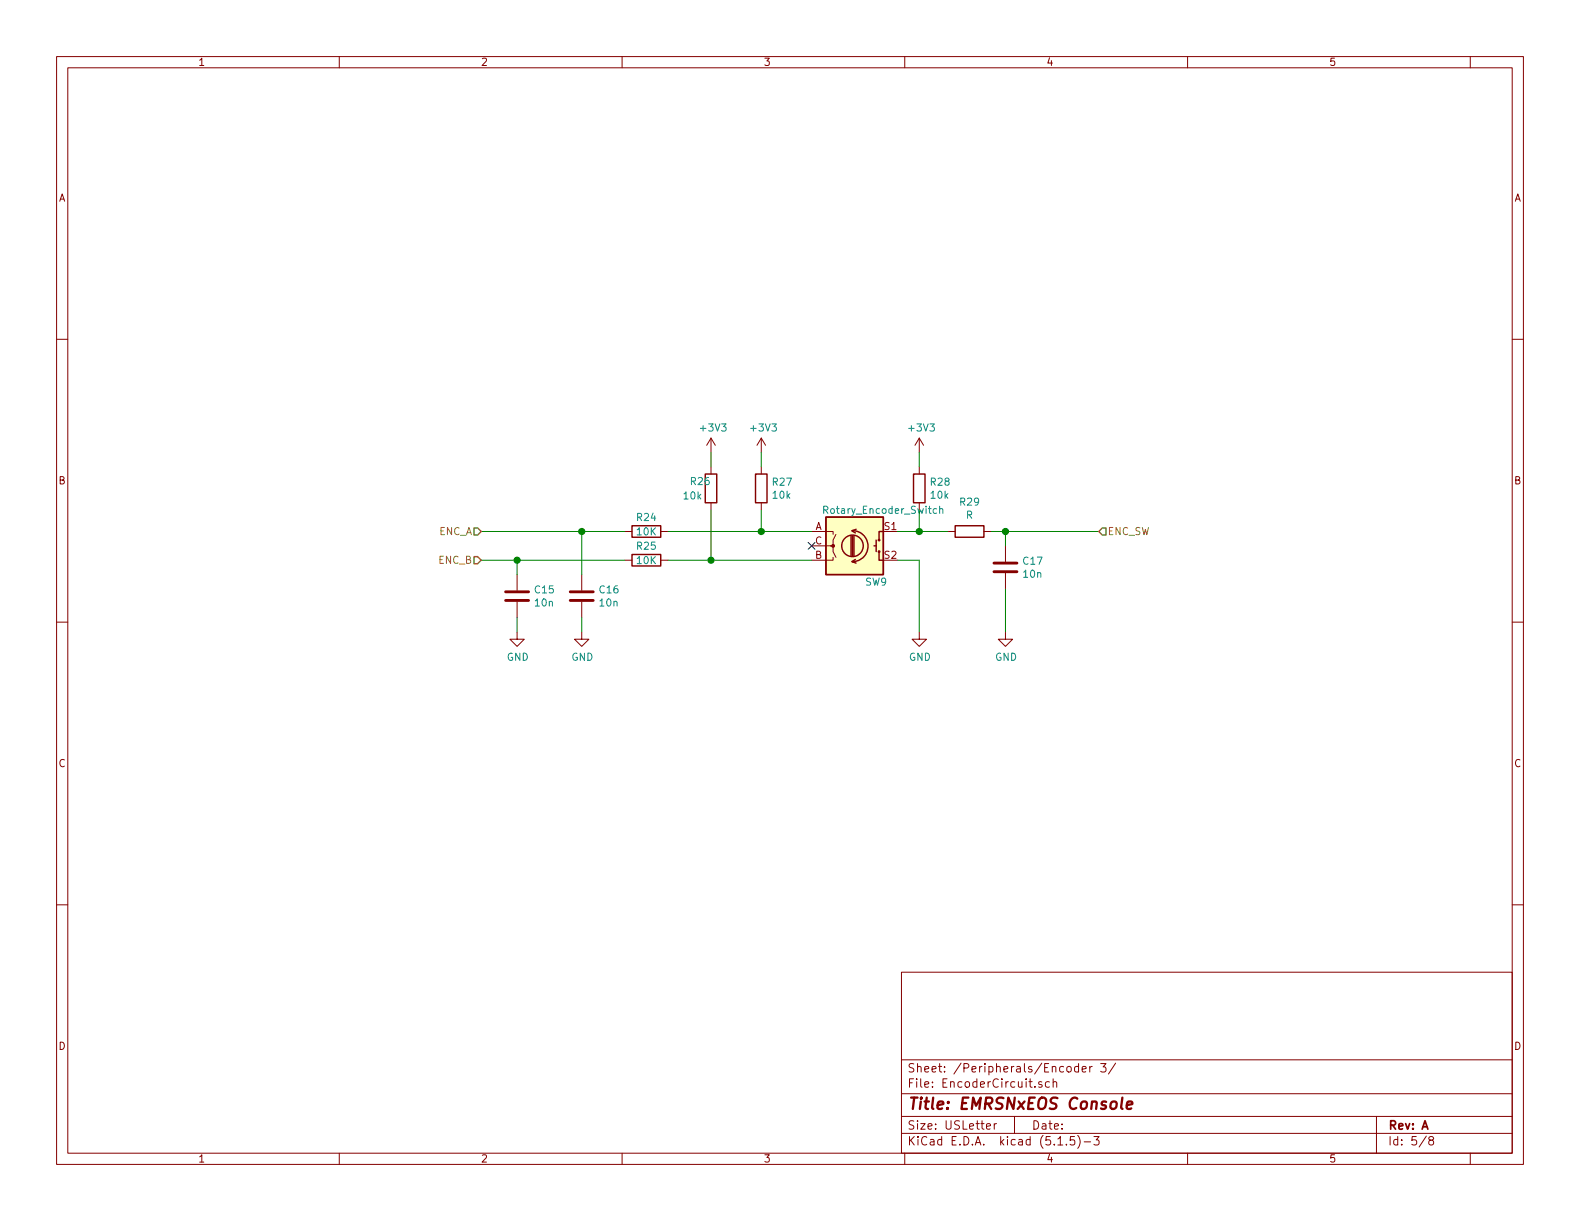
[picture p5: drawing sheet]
<svg xmlns="http://www.w3.org/2000/svg" width="279mm" height="216mm" viewBox="0 0 279 216" stroke-linecap="round" stroke-linejoin="round" font-family="sans-serif">
<g fill="none" stroke="#840000" stroke-width=".18">
<path d="M10 10h259.4v195.9h-259.4zM12 12h255.4v191.9h-255.4zM60 10v2M110 10v2M160 10v2M210 10v2M260 10v2M10 60h2M267.4 60h2M125.7 77.5v2.5M125.7 77.5l-.7 1.2M125.7 77.5l.8 1.2"/>
<path d="M134.6 77.5v2.5M134.6 77.5l-.7 1.2M134.6 77.5l.8 1.2M162.6 77.5v2.5M162.6 77.5l-.8 1.2M162.6 77.5l.7 1.2M110.5 94h1.3M110.5 99.1h1.3M116.8 94h1.3M116.8 99.1h1.3M125.7 82.6v1.2M125.7 88.9v1.3"/>
<path d="M134.6 82.6v1.2M134.6 88.9v1.3M143.5 94h3.8v.5M143.5 96.5h3.8v1l.5 1.1M147.3 98.6v.5h-3.8M147.8 94.5l-.5 1v1h-.5M162.6 82.6v1.2M162.6 88.9v1.3M167.6 94h1.3M174 94h1.3M177.8 96.5v2.8M10 110h2"/>
<path d="M91.4 111.8v1.2h1.3l-1.3 1.3-1.2-1.3h1.2M91.4 101.6v2.8M91.4 106.4v2.8M102.9 111.8v1.2h1.2l-1.2 1.3-1.3-1.3h1.3M102.9 101.6v2.8M102.9 106.4v2.8M162.6 111.8v1.2h1.2l-1.2 1.3-1.3-1.3h1.3M177.8 111.8v1.2h1.3l-1.3 1.3-1.3-1.3h1.3M177.8 101.3v2.8M267.4 110h2M10 160h2M267.4 160h2"/>
<path d="M159.4 171.9h108v32h-108zM159.4 197.4h108M159.4 193.4h108M159.4 187.4h108M174.4 199.2l.8-.2-.1-.2-.4-.1-.3 .2 .1 .7h.6M175.8 198.7v1M176.2 198.7l-.3 .1-.1 .2M179.4 197.4v3M183 192.1v.2M184.2 191.3h-.3l-.2 .2v.2l.5 .1v.4h-.5M185.6 191.3h-.4l-.3 .2v.6l.3 .2 .4-.1M186.2 191.4l.2-.1h.4l.1 1"/>
<path d="M186.2 190.8v1.5M190.7 188.6h-.4l-.3 .2 .1 .6 .2 .2 .4-.1M190.7 188.1v1.5M191.4 189.1l.7-.2-.1-.3h-.4l-.2 .2v.7h.6M192.7 188.6v1M193.1 188.6l-.4 .2M194.6 188.1h1l-.5 .5 .4 .2v.6l-.2 .2-.7-.2M197.3 188l-1.3 1.9M243.4 197.4v6.5M60 203.9v2M110 203.9v2M159.4 200.4h108"/>
<path d="M160 203.9v2M187.1 202.5h.8M188.6 202.3v.2M190 201h-.7l-.1 .7 .2-.2 .5 .1 .2 .2-.1 .5-.2 .2-.6-.2M190.6 200.8a1.71 1.71 0 0 1 0 2.2M191.7 201.9h1.2M193.4 201h1l-.5 .5 .4 .2v.6l-.2 .2-.7-.2M210 203.9v2M252.2 200.9l-1.2 1.9M253 201.6l-.3-.1v-.3l.3-.2h.2l.3 .2-.1 .3-.6 .2a.48 .48 0 0 0-.1 .6l.3 .2 .4-.2a.48 .48 0 0 0-.2-.7M260 203.9v2"/>
</g>
<path d="M198.5 194.1l-.3 1.7 .3 .3M199.3 195.4l.9-.2v-.4h-.8l-.2 1 .3 .3 .6-.1" fill="none" stroke="#840000" stroke-width=".41"/>
<g fill="none" stroke="#840000" stroke-width=".25">
<path d="M111.8 98h5v2.1h-5zM111.8 93h5v2h-5zM124.7 83.8h2v5.1h-2zM133.6 83.8h2v5.1h-2zM146 91.4h10.2v10.2h-10.2zM150.5 94.7v3.6M150.7 93.8a2.74 2.74 0 0 1 2.8 2.8 2.74 2.74 0 0 1-2.8 2.7M150.7 94.7v3.6M151 94.7v3.6M151.3 98.9l-.7 .4 .8 .3M151.4 93.6l-.8 .3 .7 .3M154.6 96.5h.3"/>
<path d="M154.9 95.5v2M155.4 97.5v1.6h.8M156.2 94h-.8v1.5M161.5 83.8h2.1v5.1h-2.1zM168.9 93h5.1v2h-5.1z"/>
<circle cx="150.7" cy="96.5" r="1.9"/>
<circle cx="155.4" cy="97.5" r=".13"/>
<circle cx="155.4" cy="95.5" r=".13"/>
</g>
<path d="M175.8 99.6h4M89.4 106.2h4.1M89.4 104.6h4.1M100.8 106.2h4.1M100.8 104.6h4.1M175.8 101.1h4" fill="none" stroke="#840000" stroke-width=".51"/>
<path d="M146 91.4h10.2v10.2h-10.2z" fill="#ffffc2" stroke="#ffffc2" stroke-width=".18"/>
<circle cx="147.3" cy="96.5" r=".25" fill="#840000" stroke="#840000" stroke-width=".18"/>
<path d="M165.6 90l-.3-.1-.3 .3 .2 .5h.4M166.2 90.1l.2-.2 .2 .1 .1 .8M166.2 89.5v1.3" fill="none" stroke="#008484" stroke-width=".18"/>
<g fill="none" stroke="#008400" stroke-width=".18">
<path d="M85.1 99.1h25.4M85.1 94h25.4M91.4 99.1v2.5M102.9 94v7.6M118.1 99.1h25.4M118.1 94h25.4M125.7 80v2.6M125.7 90.2v8.9M134.6 80v2.6M134.6 90.2v3.8M158.7 99.1h3.9v12.7M158.7 94h8.9"/>
<path d="M162.6 80v2.6M162.6 90.2v3.8M175.3 94h19M177.8 94v2.5M91.4 109.2v2.6M102.9 109.2v2.6M177.8 104.1v7.7"/>
</g>
<path d="M83.8 93.3h.7l.6 .7-.6 .6h-.7zM83.8 98.4h.7l.6 .7-.6 .6h-.7zM194.9 93.3h.7v1.3h-.7l-.6-.6z" fill="none" stroke="#848400" stroke-width=".25"/>
<g fill="#008400" stroke="#008400" stroke-width=".25">
<circle cx="177.8" cy="94" r=".51"/>
<circle cx="134.6" cy="94" r=".51"/>
<circle cx="125.7" cy="99.1" r=".51"/>
<circle cx="162.6" cy="94" r=".51"/>
<circle cx="102.9" cy="94" r=".51"/>
<circle cx="91.4" cy="99.1" r=".51"/>
</g>
<path d="M142.9 95.9l1.2 1.2M144.1 95.9l-1.2 1.2" fill="none" stroke="#000084" stroke-width=".18"/>
<text font-size="2.8" fill="#840000" x="160.4" y="196.2">Title: EMRSNxEOS Console</text>
<g font-size="2.1" fill="#840000">
<text x="160.4" y="189.6">Sheet: /Peripherals/Encoder 3/</text>
<text x="160.4" y="192.3">File: EncoderCircuit.sch</text>
<text x="160.4" y="202.5">KiCad E.D.A. kicad (5.1.5)-3</text>
<text x="160.4" y="199.7">Size: USLetter</text>
<text x="182.4" y="199.7">Date:</text>
<text x="245.4" y="199.7">Rev: A</text>
<text x="245.4" y="202.5">Id: 5/8</text>
</g>
<g font-size="1.8" fill="#840000">
<text x="35" y="11.6">1</text>
<text x="85" y="11.6">2</text>
<text x="135" y="11.6">3</text>
<text x="185" y="11.6">4</text>
<text x="235" y="11.6">5</text>
<text x="10.4" y="35.6">A</text>
<text x="267.8" y="35.6">A</text>
<text x="10.4" y="85.6">B</text>
<text x="267.8" y="85.6">B</text>
<text x="144.1" y="93.7">A</text>
<text x="156.4" y="93.7">S1</text>
<text x="144.1" y="98.8">B</text>
<text x="144.1" y="96.3">C</text>
<text x="156.4" y="98.8">S2</text>
<text x="10.4" y="135.6">C</text>
<text x="267.8" y="135.6">C</text>
<text x="10.4" y="185.6">D</text>
<text x="267.8" y="185.6">D</text>
<text x="35" y="205.5">1</text>
<text x="85" y="205.5">2</text>
<text x="135" y="205.5">3</text>
<text x="185" y="205.5">4</text>
<text x="235" y="205.5">5</text>
</g>
<g font-size="1.8" fill="#008484">
<text x="124" y="76.3">+3V3</text>
<text x="132.9" y="76.3">+3V3</text>
<text x="160.9" y="76.3">+3V3</text>
<text x="121" y="88.3">10k</text>
<text x="122.2" y="85.8">R26</text>
<text x="136.7" y="85.9">R27</text>
<text x="136.7" y="88.2">10k</text>
<text x="164.6" y="85.9">R28</text>
<text x="164.7" y="88.2">10k</text>
<text x="169.8" y="89.4">R29</text>
<text x="112.7" y="92.1">R24</text>
<text x="112.7" y="94.7">10K</text>
<text x="146" y="90.9">Rotary_Encoder_Switch</text>
<text x="170.8" y="91.7">R</text>
<text x="112.7" y="97.2">R25</text>
<text x="112.7" y="99.7">10K</text>
<text x="181" y="99.8">C17</text>
<text x="94.6" y="104.9">C15</text>
<text x="94.7" y="107.2">10n</text>
<text x="106.1" y="104.9">C16</text>
<text x="106.1" y="107.2">10n</text>
<text x="153" y="103.6">SW9</text>
<text x="181.1" y="102.2">10n</text>
<text x="89.6" y="116.8">GND</text>
<text x="101" y="116.8">GND</text>
<text x="160.7" y="116.8">GND</text>
<text x="176" y="116.8">GND</text>
</g>
<g font-size="1.8" fill="#848400">
<text x="77.6" y="94.6">ENC_A</text>
<text x="195.8" y="94.6">ENC_SW</text>
<text x="77.6" y="99.7">ENC_B</text>
</g>
</svg>
